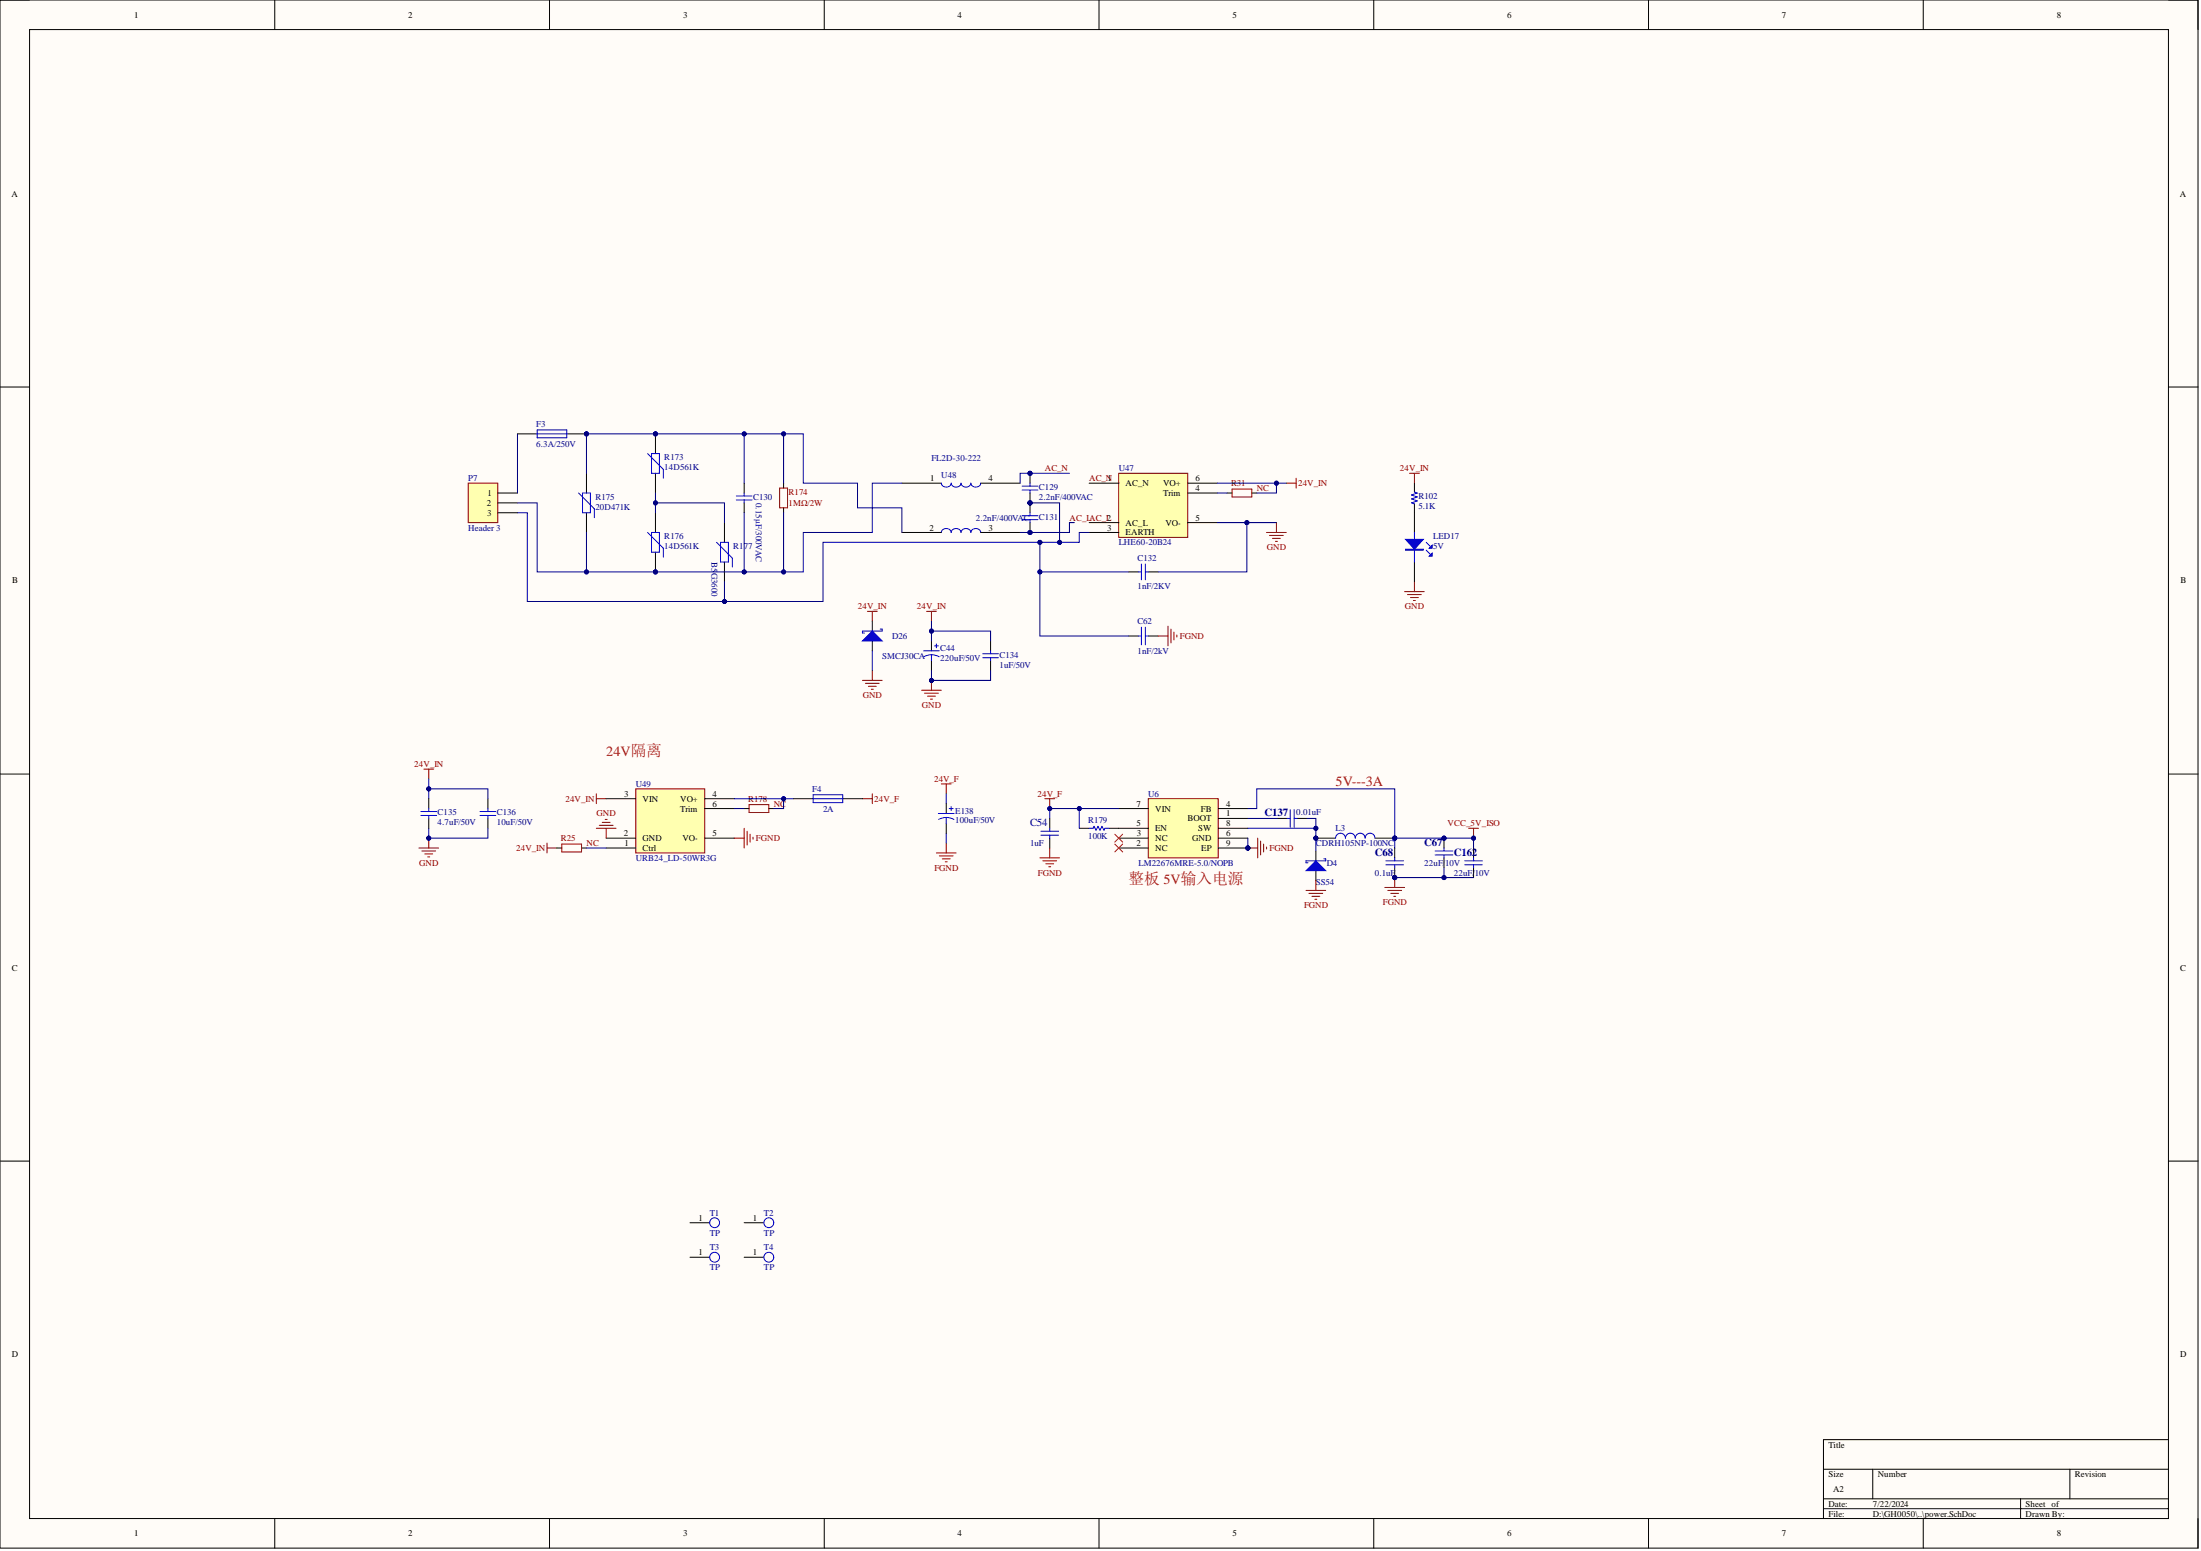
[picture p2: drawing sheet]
# Altium project pwr_V1.0.PrjPcb
1 sheet, 40 parts. Net scope: global (net labels, ports and power ports of the same name join across sheets).
Board file: pwr_V1.1.PcbDoc

## Sheet power.SchDoc
size A2

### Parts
C44  220uF/50V  [Φ10×10]
C54  1uF  [0603C]
C62  1nF/2kV  [1206C]
C67  22uF/10V  [1210C]
C68  0.1uF  [0603C]
C129  2.2nF/400VAC  [15x18]
C130  0.15μF/300VAC  [15x18]
C131  2.2nF/400VAC  [15x18]
C132  1nF/2KV  [1206C]
C134  1uF/50V  [1210C]
C135  4.7uF/50V  [1210C]
C136  10uF/50V  [1210C]
C137  0.01uF  [0603C]
C162  22uF/10V  [1210C]
D4  SS54  [SMC]
D26  SMCJ30CA  [SMC]
E138  100uF/50V  [Φ10×10]
F3  6.3A/250V  [可视开关电源保险丝座]
F4  2A  [1812-F]
L3  CDRH105NP-100NC  [CDRH105]
LED17  5V  [0603LED]
P7  Header 3  [KF128V-3P]
R25  NC  [0603r]  (no BOM)
R31  NC  [0603r]  (no BOM)
R102  5.1K  [0603R]
R173  14D561K  [14D561K]
R174  1MΩ/2W  [5x15.5]
R175  20D471K  [20D471K]
R176  14D561K  [14D561K]
R177  B5G3600  [B5G3600]
R178  NC  [0603r]  (no BOM)
R179  100K  [0603R]
T1  TP  [m2.5]
T2  TP  [m2.5]
T3  TP  [m2.5]
T4  TP  [m2.5]
U6  LM22676MRE-5.0/NOPB  [SOP127P600X168_HS-8N]
U47  LHE60-20B24  [LHE60-20B24]
U48  FL2D-30-222  [TY-100P]
U49  URB24_LD-50WR3G  [URB24_LD-50WR3G]

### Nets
24V_F: C54.2 E138.1 F4.2 R179.2 U6.7(VIN)
24V_IN: C44.1 C134.2 C135.2 C136.2 D26.2(K) R25.1 R31.2 R102.2 U47.6(VO+) U49.3(VIN)
FGND: C54.1 C62.1 C67.2 C68.2 C162.2 D4.1(A) E138.2 U6.6(GND) U6.9(EP) U49.5(VO-)
GND: C44.2 C132.1 C134.1 C135.1 C136.1 D26.1(A) LED17.2 U47.5(VO-) U49.2(GND)
VCC_5V_ISO: C67.1 C68.1 C162.1 L3.2 U6.4(FB)
AC_L: C131.1 U47.2(AC_L) U48.3
AC_N: C129.2 U47.1(AC_N) U48.4(L)
NetC62_2: C62.2 C129.1 C131.2 C132.2 P7.3 R177.1 U47.3(EARTH)
NetC130_1: C130.1 P7.2 R174.2 R175.1 R176.1 U48.1(L)
NetC130_2: C130.2 F3.2 R173.2 R174.1 R175.2 U48.2(L)
NetC137_1: C137.1 D4.2(K) L3.1 U6.8(SW)
NetC137_2: C137.2 U6.1(BOOT)
NetF3_1: F3.1 P7.1
NetF4_1: F4.1 R178.2 U49.4(VO+)
NetLED17_1: LED17.1 R102.1
NetR25_2: R25.2 U49.1(Ctrl)
NetR31_1: R31.1 U47.4(Trim)
NetR173_1: R173.1 R176.2 R177.2
NetR178_1: R178.1 U49.6(Trim)
NetR179_1: R179.1 U6.5(EN)

Not connected (* = marked no-connect by the designer): T1 1; T2 1; T3 1; T4 1; U6 2(NC)* 3(NC)*

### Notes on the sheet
- 24V隔离
- 5V---3A
- (near U6) 整板 5V输入电源
